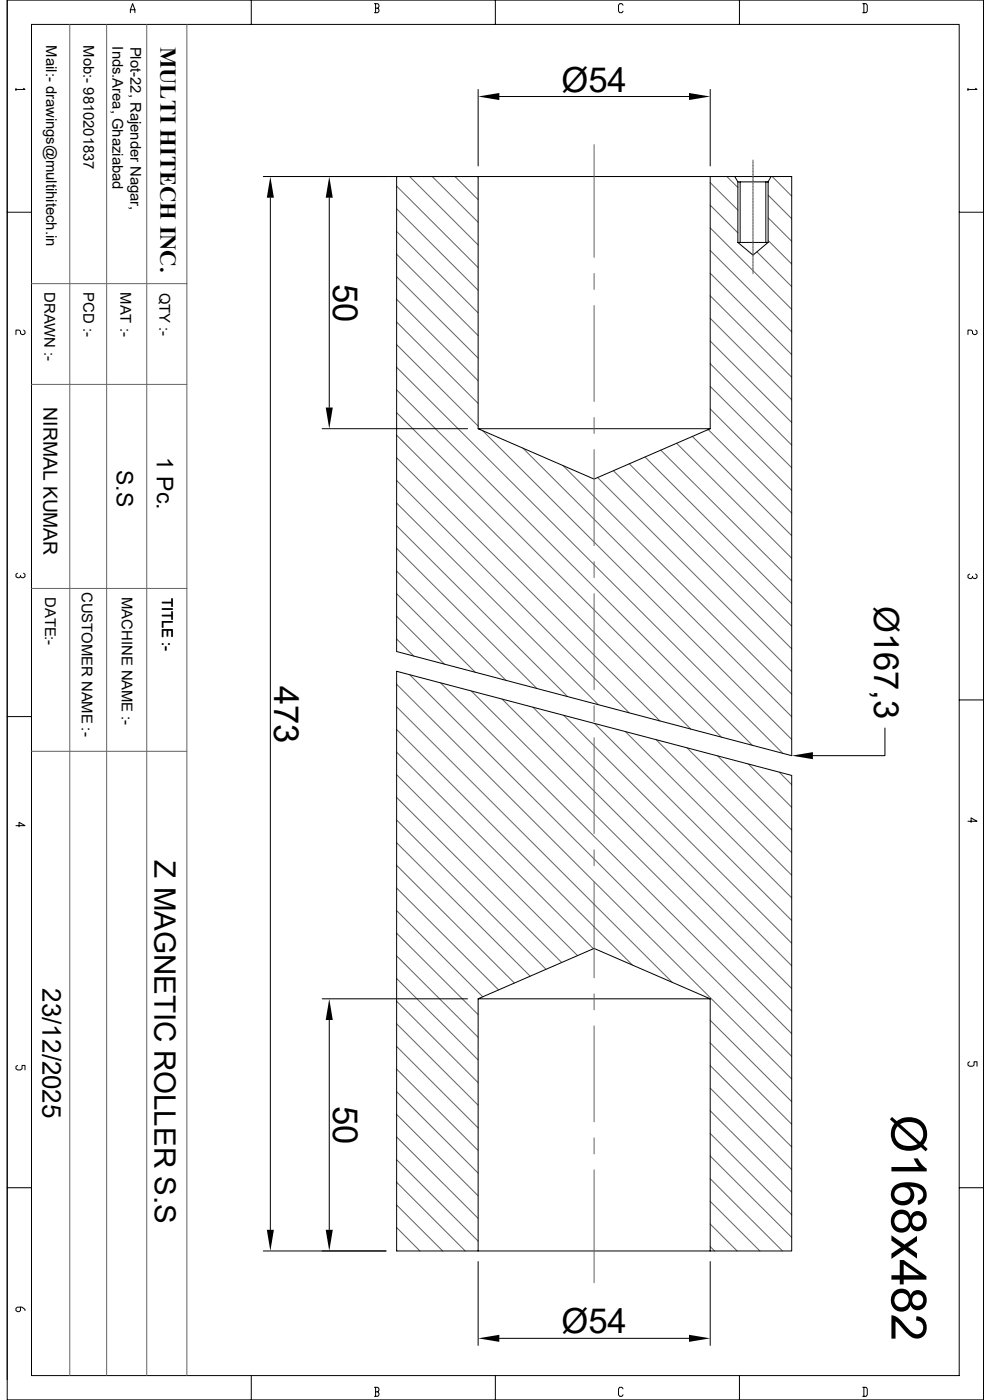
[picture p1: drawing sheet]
<svg xmlns="http://www.w3.org/2000/svg" width="297mm" height="420mm" viewBox="0 0 297 420" stroke-linecap="round" stroke-linejoin="round" font-family="sans-serif">
<g fill="none" stroke="#636466" stroke-width=".3">
<path d="M20.9 7.3v405.4M32 7.3v405.4M44 7.3v405.4M56 7.3v405.4M118.9 55.8l24.4 24.5M122.8 53l20.5 20.5M129.5 53l13.8 13.7M136.4 53l6.9 6.9M143.1 53l.2 .1M178.1 43.4v33.8M212.9 54.8l8.2 8.2M217.8 53l3.3 3.3"/>
<path d="M225.7 48v.6M225.7 48.7v.1M225.7 48.9v.5M225.7 49.6v.1M225.7 49.8v.6M225.7 50.5v.1M225.7 50.7v.6M225.7 51.4v.1M225.7 51.6v.6M225.7 52.3v.1M225.7 52.5v.6M225.7 53.2v.1"/>
<path d="M225.7 53.4v.6M225.7 54.1v.1M225.7 54.4v.5M225.7 55v.1M225.7 55.2v.6M225.7 55.9v.1M225.7 56.2v.5M225.7 56.9h.1M225.7 57.1v.5M225.7 57.7v.2M225.7 58v.5M225.7 58.7v.1"/>
<path d="M225.7 58.9v.5M225.7 59.6v.1M225.7 59.8v.6M230.2 58.5l7.1 7.1M231.4 53l5.9 5.8M118.9 62.7l24.4 24.4M118.9 69.4l24.4 24.5M118.9 76.2l24.4 24.5M212.9 61.6l8.2 8.2M212.9 68.4l24.4 24.4M212.9 75.1l24.4 24.5M225.7 60.5v.1"/>
<path d="M225.7 60.7v.6M225.7 61.4v.1M225.7 61.6v.6M225.7 62.3v.1M225.7 62.5v.6M225.7 63.2v.1M225.7 63.4v.6M225.7 64.1v.1M225.7 64.3v.6M225.7 65v.1M225.7 65.2v.6M225.7 65.9v.1"/>
<path d="M225.7 66.1v.6M225.7 66.8v.1M225.7 67.1v.5M225.7 67.7v.2M225.7 67.9v.6M225.7 68.6v.1M225.7 68.9v.5M225.7 69.6h.1M225.7 69.8v.6M225.7 70.4v.2M225.7 70.7v.5M225.7 71.4v.1"/>
<path d="M225.7 71.6v.5M225.7 72.3v.1M225.7 72.5v.6M225.7 73.2v.1M225.7 73.4v.6M225.7 74.1v.1M225.7 74.3v.6M225.7 75v.1M225.7 75.2v.6M225.7 75.9v.1M225.7 76.1v.6M225.7 76.8v.1"/>
<path d="M225.7 77v.6M225.7 77.7v.1M225.7 77.9v.6M225.7 78.6v.1M225.7 78.8v.6M225.7 79.5v.1M225.7 79.8v.5M226.9 75.6l10.4 10.4M230.2 65.3l7.1 7.1M230.2 72.1l7.1 7.1M9.4 85.1h46.6M118.9 83l24.4 24.4"/>
<path d="M118.9 89.8l24.4 24.4M118.9 96.6l24.4 24.4M178.1 82v4.8M178.1 91.7v28.7M212.9 82l24.4 24.4M212.9 88.7l24.4 24.5M212.9 95.5l24.4 24.4M225.7 81.6v.5M225.7 80.4v.2M225.7 80.6v.6M225.7 81.3v.1M9.4 115.3h46.6"/>
<path d="M118.9 103.4l24.4 24.4M118.9 110.2l115.8 115.8M118.9 117l106.6 106.6M212.9 102.3l24.4 24.4M212.9 109.1l24.4 24.4M212.9 115.9l24.4 24.4M118.9 123.8l97.3 97.3M118.9 130.6l88.1 88.1M118.9 137.3l78.9 79M144.7 129.2l92.6 92.6M156.7 134.4l80.6 80.6M168.7 139.6l68.6 68.6"/>
<path d="M178.1 125.3v4.7M178.1 134.9v28.8M188.6 139.1l48.7 48.8M193.3 137.1l44 44M198 135l39.3 39.3M202.8 133l34.5 34.5M207.5 130.9l29.8 29.8M212.3 128.9l25 25M212.9 122.7l24.4 24.4M118.9 144.1l69.7 69.7M118.9 150.9l60.4 60.5M118.9 157.7l51.2 51.3"/>
<path d="M179.1 143.3l58.2 58.2M183.9 141.2l53.4 53.4M9.4 176.5h46.6M118.9 164.5l42 42M118.9 171.3l32.8 32.8M118.9 178.1l23.6 23.6M178.1 168.5v4.8M178.1 178.1v28.8M118.9 184.9l14.3 14.4M118.9 191.7l5.1 5.1M118.9 212l82.6 82.7M118.9 218.9l70.6 70.6"/>
<path d="M118.9 205.3l118.4 118.4M122.8 202.4l114.5 114.5M132 204.9l105.3 105.2M141.3 207.3l96 96M150.5 209.7l86.8 86.8M159.7 212.2l77.6 77.5M169 214.6l68.3 68.4M178.1 211.7v4.8M178.2 217l59.1 59.1M187.4 219.5l49.9 49.9M9.4 225.4h46.6M118.9 225.6l58.9 59"/>
<path d="M118.9 232.4l54.2 54.3M118.9 239.2l49.5 49.6M178.1 221.3v28.8M196.6 221.9l40.7 40.7M205.9 224.3l31.4 31.5M215.1 226.8l22.2 22.2M224.3 229.2l13 13M233.6 231.6l3.7 3.8M118.9 246l44.8 44.8M118.9 252.8l40 40.1M118.9 259.6l35.3 35.3M178.1 254.9v4.8"/>
<path d="M118.9 266.4l30.5 30.6M118.9 273.2l25.8 25.8M118.9 280l24.4 24.4M178.1 264.5v28.8M118.9 286.8l24.4 24.4M118.9 293.5l24.4 24.5M178.1 298.2v4.7M118.9 300.4l24.4 24.4M118.9 307.1l24.4 24.5M118.9 313.9l24.4 24.5M178.1 307.8v28.7M212.9 306.1l24.4 24.4"/>
<path d="M212.9 312.8l24.4 24.5M212.9 319.7l24.4 24.4M118.9 320.7l24.4 24.4M118.9 327.5l24.4 24.4M118.9 334.3l24.4 24.4M212.9 326.4l24.4 24.5M212.9 333.2l24.4 24.4M118.9 341.1l24.4 24.4M118.9 347.9l24.4 24.4M118.9 354.7l20.5 20.6M178.1 350.9v33.9M178.1 341.4v4.8"/>
<path d="M212.9 340l24.4 24.4M212.9 346.8l24.4 24.4M212.9 353.6l21.6 21.7M118.9 361.5l13.8 13.8M118.9 368.3l7 7M118.9 375l.2 .3M212.9 360.4l14.9 14.9M212.9 367.2l8 8.1M212.9 374l1.3 1.3"/>
</g>
<g fill="none" stroke="#000" stroke-width=".3">
<path d="M2.2 0v419.9h292.6v-419.9h-292.6v413.9M9.4 7.3h278.1v405.4h-278.1zM9.4 7.3h.1M39.1 3.8v-.9l.7-1.8 .6 1.8v.9M39.1 2.9h1.3M75.3 0v7.3M112.2 1.1h1l.4 .5v.4l-.4 .5M112.6 2.5h.6l.4 .4v.4l-.4 .5h-1M112.6 1.1v2.7M148.5 0v7.3M186.7 1.6l-.3-.5h-.7l-.3 .5v1.7l.3 .5h.7l.3-.5M221.6 0v7.3"/>
<path d="M258.6 1.1h1l.3 .5v1.7l-.3 .5h-1M258.9 1.1v2.7M4.8 26.5v.7M7.1 26.5l.4 .3h-2.7M143.3 26.8v23M149.6 29h56.9M212.9 26.8v23M290.1 26.5v.7M292.4 26.5l.4 .3h-2.7M78.9 53h61.2M81 59.3v309.6M98.7 59.3v63"/>
<path d="M118.9 53h118.4v173.7l-118.4-31.2zM143.3 53v75.6h69.6v-75.6M220.2 53l.9 1.6M221.8 54.6v18.1M229.5 54.6v18.1M230.2 54.6h-9.1v18.1M230.2 54.6v18.1h-9.1M231.1 53l-.9 1.6M2.2 63.7h7.2M221.1 72.7l4.6 3.8 4.5-3.8M287.5 63.7h7.3M7.1 99l.4 .4v.6l-.4 .4h-.5l-.5-.4v-.6l-.4-.4h-.9v1.4"/>
<path d="M292.4 99l.4 .4v.6l-.4 .4h-.5l-.4-.4v-.6l-.5-.4h-.9v1.4M96.6 128.6h43.5M143.3 128.6l34.8 15.1 34.8-15.1M5.2 172l-.4 .3v.7l.4 .3h.5l.4-.3M7.1 172l.4 .3v.7l-.4 .3h-.5l-.5-.3v-.4M290.6 172.2l-.5 .4v.6l.5 .4h.4l.5-.4M292.4 172.2l.4 .4v.6l-.4 .4h-.5l-.4-.4v-.3M2.2 215h7.2M118.9 201.4l118.4 31.2v142.7h-118.4zM265.2 218.4v8.3h-21.6M287.5 210h7.3M4.8 247.7h2.7l-1.8-1v1.3"/>
<path d="M290.1 246.4h2.7l-1.8-1v1.3M96.6 299.6h43.5M143.3 299.6l34.8-15.1 34.8 15.1M5.2 319.6l-.4 .4v.6l.4 .4h.9l.5-.4v-1h.9v1.4M98.7 306v62.9M290.6 318.5l-.5 .4v.6l.5 .4h.9l.4-.4v-1h.9v1.4M2.2 356.3h7.2M287.5 356.3h7.3M78.9 375.3h36.8M143.3 375.3v-75.7h69.6v75.7M143.3 378.5v25.1M212.9 378.5v25.1"/>
<path d="M6.1 392.1v1l-.4 .4h-.5l-.4-.4v-.6l.4-.4h1.4l.9 .7v.3M75.3 412.7v7.2M112.2 416.2h1l.4 .4v.5l-.4 .4M112.6 417.5h.6l.4 .5v.4l-.4 .5h-1M112.6 416.2v2.7M148.5 412.7v7.2M149.6 401.5h56.9M186.7 416.6l-.3-.4h-.7l-.3 .4v1.8l.3 .5h.7l.3-.5M221.6 412.7v7.2M258.6 416.2h1l.3 .4v1.8l-.3 .5h-1M258.9 416.2v2.7"/>
</g>
<path d="M143.3 29l6.3-1.1v2.1zM206.5 27.9l6.4 1.1-6.4 1zM81 53l1.1 6.3h-2.1zM98.7 53l1 6.3h-2.1zM97.6 122.3h2.1l-1 6.3zM237.3 226.7l6.3-1.1v2.2zM98.7 299.6l1 6.4h-2.1zM80 368.9h2.1l-1.1 6.4zM97.6 368.9h2.1l-1 6.4zM143.3 401.5l6.3-1.1v2.1zM206.5 400.4l6.4 1.1-6.4 1z" fill="#000"/>
<path d="M267.3 335.1l1.5 1.2a5.9 5.9 0 0 1 8.7 1.8 5.1 5.1 0 0 1-.8 5.4l1.3 1.2-.6 .7-1.4-1.3a6.1 6.1 0 0 1-8.4-1.4 5.3 5.3 0 0 1 .5-5.7l-1.4-1.2zM269.8 337.2l6 5.4a3.6 3.6 0 0 0 .4-4.2 3.6 3.6 0 0 0-3.8-1.8l-1.4 .2zM269 337.9a3.6 3.6 0 0 0-.4 4.1 3.6 3.6 0 0 0 3.8 1.8l1.6-.2 1-.4zM267.2 350.1h8.2l-1.5-2.6h1.2l1.2 1.9 1.4 1.2v.8h-10.5zM267.8 356a7.8 7.8 0 0 1 7.8-.8 3.2 3.2 0 0 1 2.2 3.3 3.2 3.2 0 0 1-2.7 2.9l-.1-1.3a1.91 1.91 0 0 0 1.7-1.9 1.91 1.91 0 0 0-1.6-1.9l-2.5-.3a3.1 3.1 0 0 1 1.1 4 3.1 3.1 0 0 1-3.9 1.5 3.3 3.3 0 0 1-2-5.5zM268.6 357a2.1 2.1 0 0 0-.1 2.5 2.1 2.1 0 0 0 2.4 .8 2.14 2.14 0 0 0 1.8-2.8 2.14 2.14 0 0 0-3.1-1.2zM267.9 363.8a2.9 2.9 0 0 1 5 1.1 2.55 2.55 0 0 1 3.1-1.5 2.55 2.55 0 0 1 1.7 2.9 2.56 2.56 0 0 1-1.7 2.9 2.56 2.56 0 0 1-3.1-1.4 3.1 3.1 0 0 1-3.9 1.8 3.1 3.1 0 0 1-2-3.8l.4-1.3zM273.3 366.3a1.7 1.7 0 0 0 3.4 0 1.7 1.7 0 0 0-3.4 0zM268.1 366.3a2.15 2.15 0 0 0 4.2 0 2.15 2.15 0 0 0-4.2 0zM267.2 370.6l3.9 2.7 3.7-2.5v1.5l-2.6 1.8 2.6 1.9v1.6l-3.7-2.7-3.9 2.8v-1.6l2.8-1.9-2.8-2zM269.7 378h1.1l6.9 4.9v1h-6.9v1.4h-1.1v-1.4h-2.5v-1.3h2.5zM270.8 379.3v3.3h4.7zM267.9 387.5a2.9 2.9 0 0 1 5 1.1 2.55 2.55 0 0 1 3.1-1.5 2.55 2.55 0 0 1 1.7 2.9 2.56 2.56 0 0 1-1.7 2.9 2.56 2.56 0 0 1-3.1-1.4 3.1 3.1 0 0 1-3.9 1.8 3.1 3.1 0 0 1-2-3.8l.4-1.3zM273.3 390a1.7 1.7 0 0 0 3.4 0 1.7 1.7 0 0 0-3.4 0zM268.1 390a2.15 2.15 0 0 0 4.2 0 2.15 2.15 0 0 0-4.2 0zM267.2 394.6a5.6 5.6 0 0 1 3.8 2.7 6.4 6.4 0 0 0 3.9 3 2.06 2.06 0 0 0 1.8-2.2 2.06 2.06 0 0 0-2.2-1.9l.2-1.4a3.4 3.4 0 0 1 3 3.1 3.4 3.4 0 0 1-2.4 3.6 4.4 4.4 0 0 1-4-2.1l-2.9-3v5.2h-1.2z" fill="#000"/>
<g font-size="10.4">
<text x="168.3" y="27.5">Ø54</text>
<text x="99.9" y="85" transform="rotate(90 99.9 85)">50</text>
<text x="262" y="181.7" transform="rotate(90 262 181.7)">Ø167,3</text>
<text x="82.2" y="205.7" transform="rotate(90 82.2 205.7)">473</text>
<text x="99.9" y="331.7" transform="rotate(90 99.9 331.7)">50</text>
<text x="168.3" y="400">Ø54</text>
</g>
<text font-size="8.8" x="46.3" y="258.1" transform="rotate(90 46.3 258.1)">Z MAGNETIC ROLLER S.S</text>
<text font-size="7.8" x="12.7" y="296.5" transform="rotate(90 12.7 296.5)">23/12/2025</text>
<g font-size="6.9">
<text x="47" y="137.2" transform="rotate(90 47 137.2)">1 Pc.</text>
<text x="34.9" y="141" transform="rotate(90 34.9 141)">S.S</text>
</g>
<text font-size="6.8" x="48.1" y="14" transform="rotate(90 48.1 14)">MULTI HITECH INC.</text>
<text font-size="5.8" x="13.1" y="122.2" transform="rotate(90 13.1 122.2)">NIRMAL KUMAR</text>
<g font-size="4.4">
<text x="13.8" y="13.6" transform="rotate(90 13.8 13.6)">Mail:- drawings@multihitech.in</text>
<text x="25" y="13.6" transform="rotate(90 25 13.6)">Mob:- 9810201837</text>
<text x="33.7" y="13.9" transform="rotate(90 33.7 13.9)">Inds.Area, Ghaziabad</text>
<text x="39.1" y="14" transform="rotate(90 39.1 14)">Plot-22, Rajender Nagar,</text>
<text x="13.3" y="87.6" transform="rotate(90 13.3 87.6)">DRAWN :-</text>
<text x="25" y="87.6" transform="rotate(90 25 87.6)">PCD :-</text>
<text x="36.1" y="87.6" transform="rotate(90 36.1 87.6)">MAT :-</text>
<text x="47.8" y="87.8" transform="rotate(90 47.8 87.8)">QTY :-</text>
<text x="13.5" y="179.1" transform="rotate(90 13.5 179.1)">DATE:-</text>
<text x="24.5" y="177.5" transform="rotate(90 24.5 177.5)">CUSTOMER NAME :-</text>
<text x="36.5" y="179.1" transform="rotate(90 36.5 179.1)">MACHINE NAME :-</text>
<text x="48.6" y="179.3" transform="rotate(90 48.6 179.3)">TITLE :-</text>
</g>
</svg>
